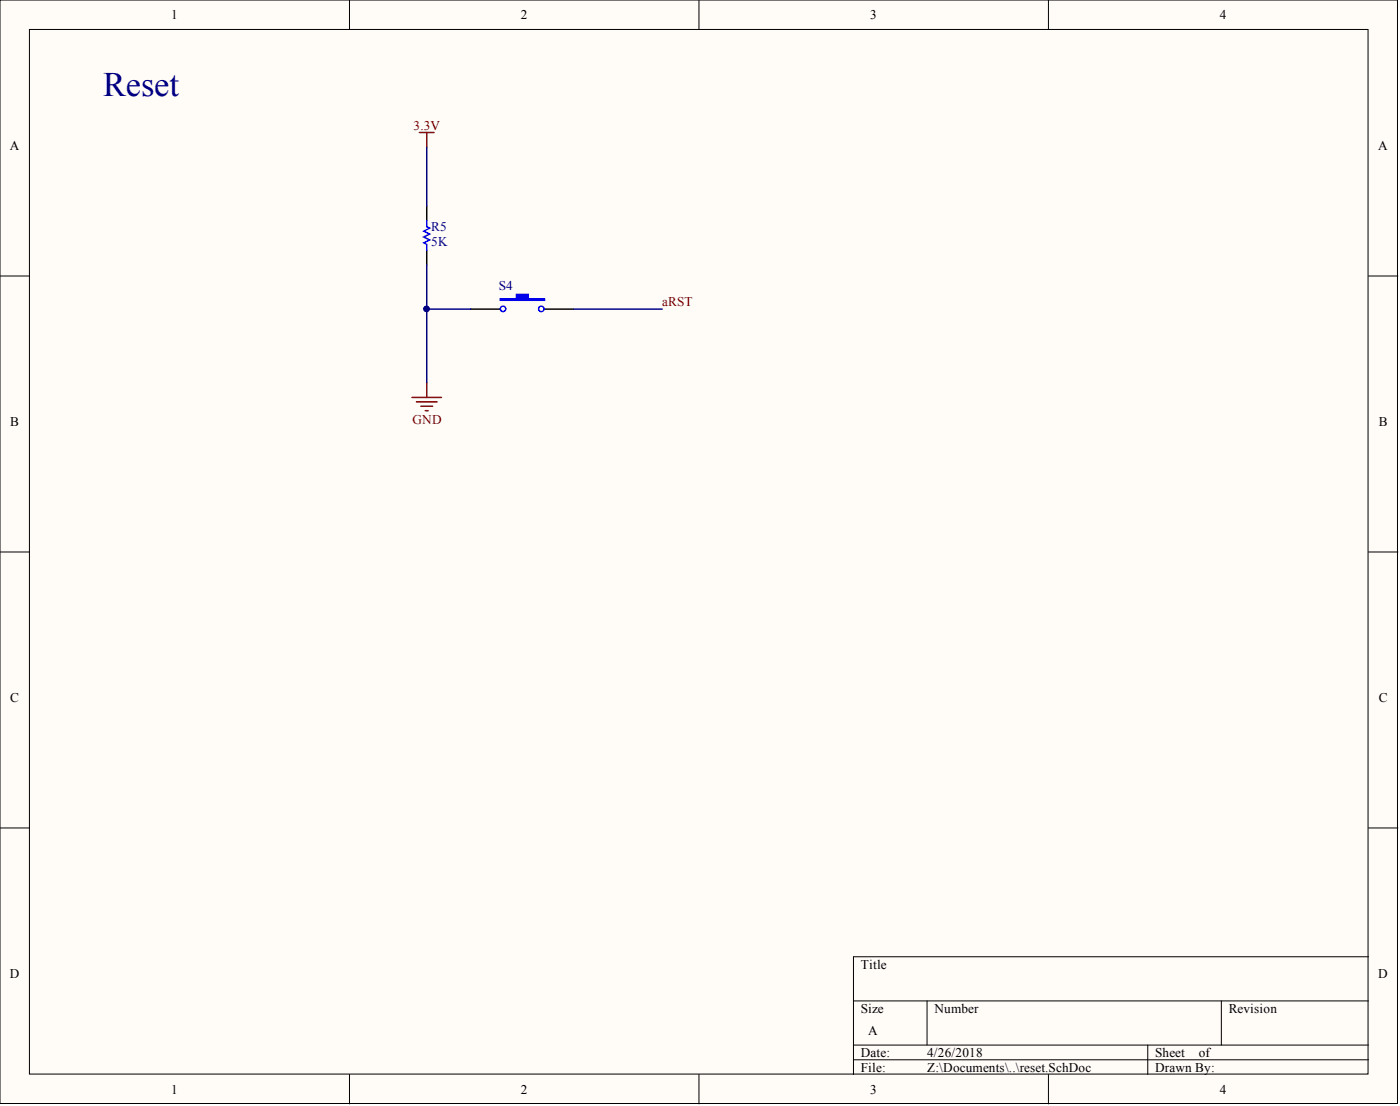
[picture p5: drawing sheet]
<svg xmlns="http://www.w3.org/2000/svg" width="241mm" height="190mm" viewBox="0 0 241 190" stroke-linecap="round" stroke-linejoin="round" font-family="sans-serif">
<g fill="#fffcf8" stroke="#000" stroke-width=".17">
<path d="M0 0h240.9v190.1h-240.9z"/>
<path d="M5.1 5.1h230.7v179.9h-230.7z"/>
</g>
<g fill="none" stroke="#000" stroke-width=".17">
<path d="M60.2 0v5.1M120.5 0v5.1M180.7 0v5.1M0 47.5h5.1M235.9 47.5h5M0 95.1h5.1M235.9 95.1h5M0 142.6h5.1M235.9 142.6h5M147.1 172.4h88.8M159.8 172.4v7.6M210.5 172.4v7.6"/>
<path d="M235.9 164.8h-88.8v20.3M60.2 185.1v5M120.5 185.1v5M147.1 180h88.8M147.1 182.5h88.8M180.7 185.1v5M197.8 180v5.1"/>
</g>
<path d="M73.6 35.5v2.5M73.6 43.1v2.5M81.2 53.2h5M93.8 53.2h5.1" fill="none" stroke="#000" stroke-width=".25"/>
<path d="M86.2 51.5h2.8v-.8h2.1v.8h2.7v.2h-7.6z" fill-rule="evenodd" fill="#00f" stroke="#00f" stroke-width=".25"/>
<g fill="none" stroke="#00f" stroke-width=".25">
<path d="M73.6 38v1l.5 .3-1.1 .5 1.1 .5-1.1 .5 1.1 .5-1.1 .5 .6 .3v1"/>
<circle cx="86.7" cy="53.2" r=".47"/>
<circle cx="93.3" cy="53.2" r=".47"/>
</g>
<path d="M72.3 22.8h2.5M73.6 22.8v2.6M71 68.5h5.1M71.8 69.2h3.5M72.5 70h2.1M73.3 70.7h.5M73.6 65.9v2.6" fill="none" stroke="#800000" stroke-width=".25"/>
<path d="M73.6 25.4v10.1M73.6 45.6v7.6h7.6M73.6 53.2v12.7M98.9 53.2h15.2" fill="none" stroke="#000080" stroke-width=".25"/>
<circle cx="73.5" cy="53.2" r=".47" fill="#000080" stroke="#000080" stroke-width=".17"/>
<text font-size="5.9" fill="#000080" x="17.8" y="16.5">Reset</text>
<g font-size="2.3">
<text x="29.5" y="3.3">1</text>
<text x="89.8" y="3.3">2</text>
<text x="150" y="3.3">3</text>
<text x="210.3" y="3.3">4</text>
<text x="1.7" y="25.8">A</text>
<text x="237.6" y="25.8">A</text>
<text x="1.8" y="73.4">B</text>
<text x="237.6" y="73.4">B</text>
<text x="1.8" y="120.9">C</text>
<text x="237.6" y="120.9">C</text>
<text x="148.4" y="166.8">Title</text>
<text x="1.7" y="168.4">D</text>
<text x="237.6" y="168.4">D</text>
<text x="148.4" y="174.4">Size</text>
<text x="149.6" y="178.2">A</text>
<text x="161.1" y="174.4">Number</text>
<text x="211.8" y="174.4">Revision</text>
<text x="148.4" y="182">Date:</text>
<text x="148.4" y="184.6">File:</text>
<text x="159.8" y="182">4/26/2018</text>
<text x="159.8" y="184.6">Z:\Documents\..\reset.SchDoc</text>
<text x="199.1" y="182">Sheet</text>
<text x="199.1" y="184.6">Drawn By:</text>
<text x="206.6" y="182">of</text>
<text x="29.5" y="188.4">1</text>
<text x="89.8" y="188.4">2</text>
<text x="150" y="188.4">3</text>
<text x="210.3" y="188.4">4</text>
</g>
<g font-size="2.3" fill="#800000">
<text x="71.3" y="22.3">3.3V</text>
<text x="114.1" y="52.7">aRST</text>
<text x="71.1" y="73">GND</text>
</g>
<g font-size="2.3" fill="#000080">
<text x="74.3" y="39.8">R5</text>
<text x="74.3" y="42.3">5K</text>
<text x="86" y="49.9">S4</text>
</g>
</svg>
